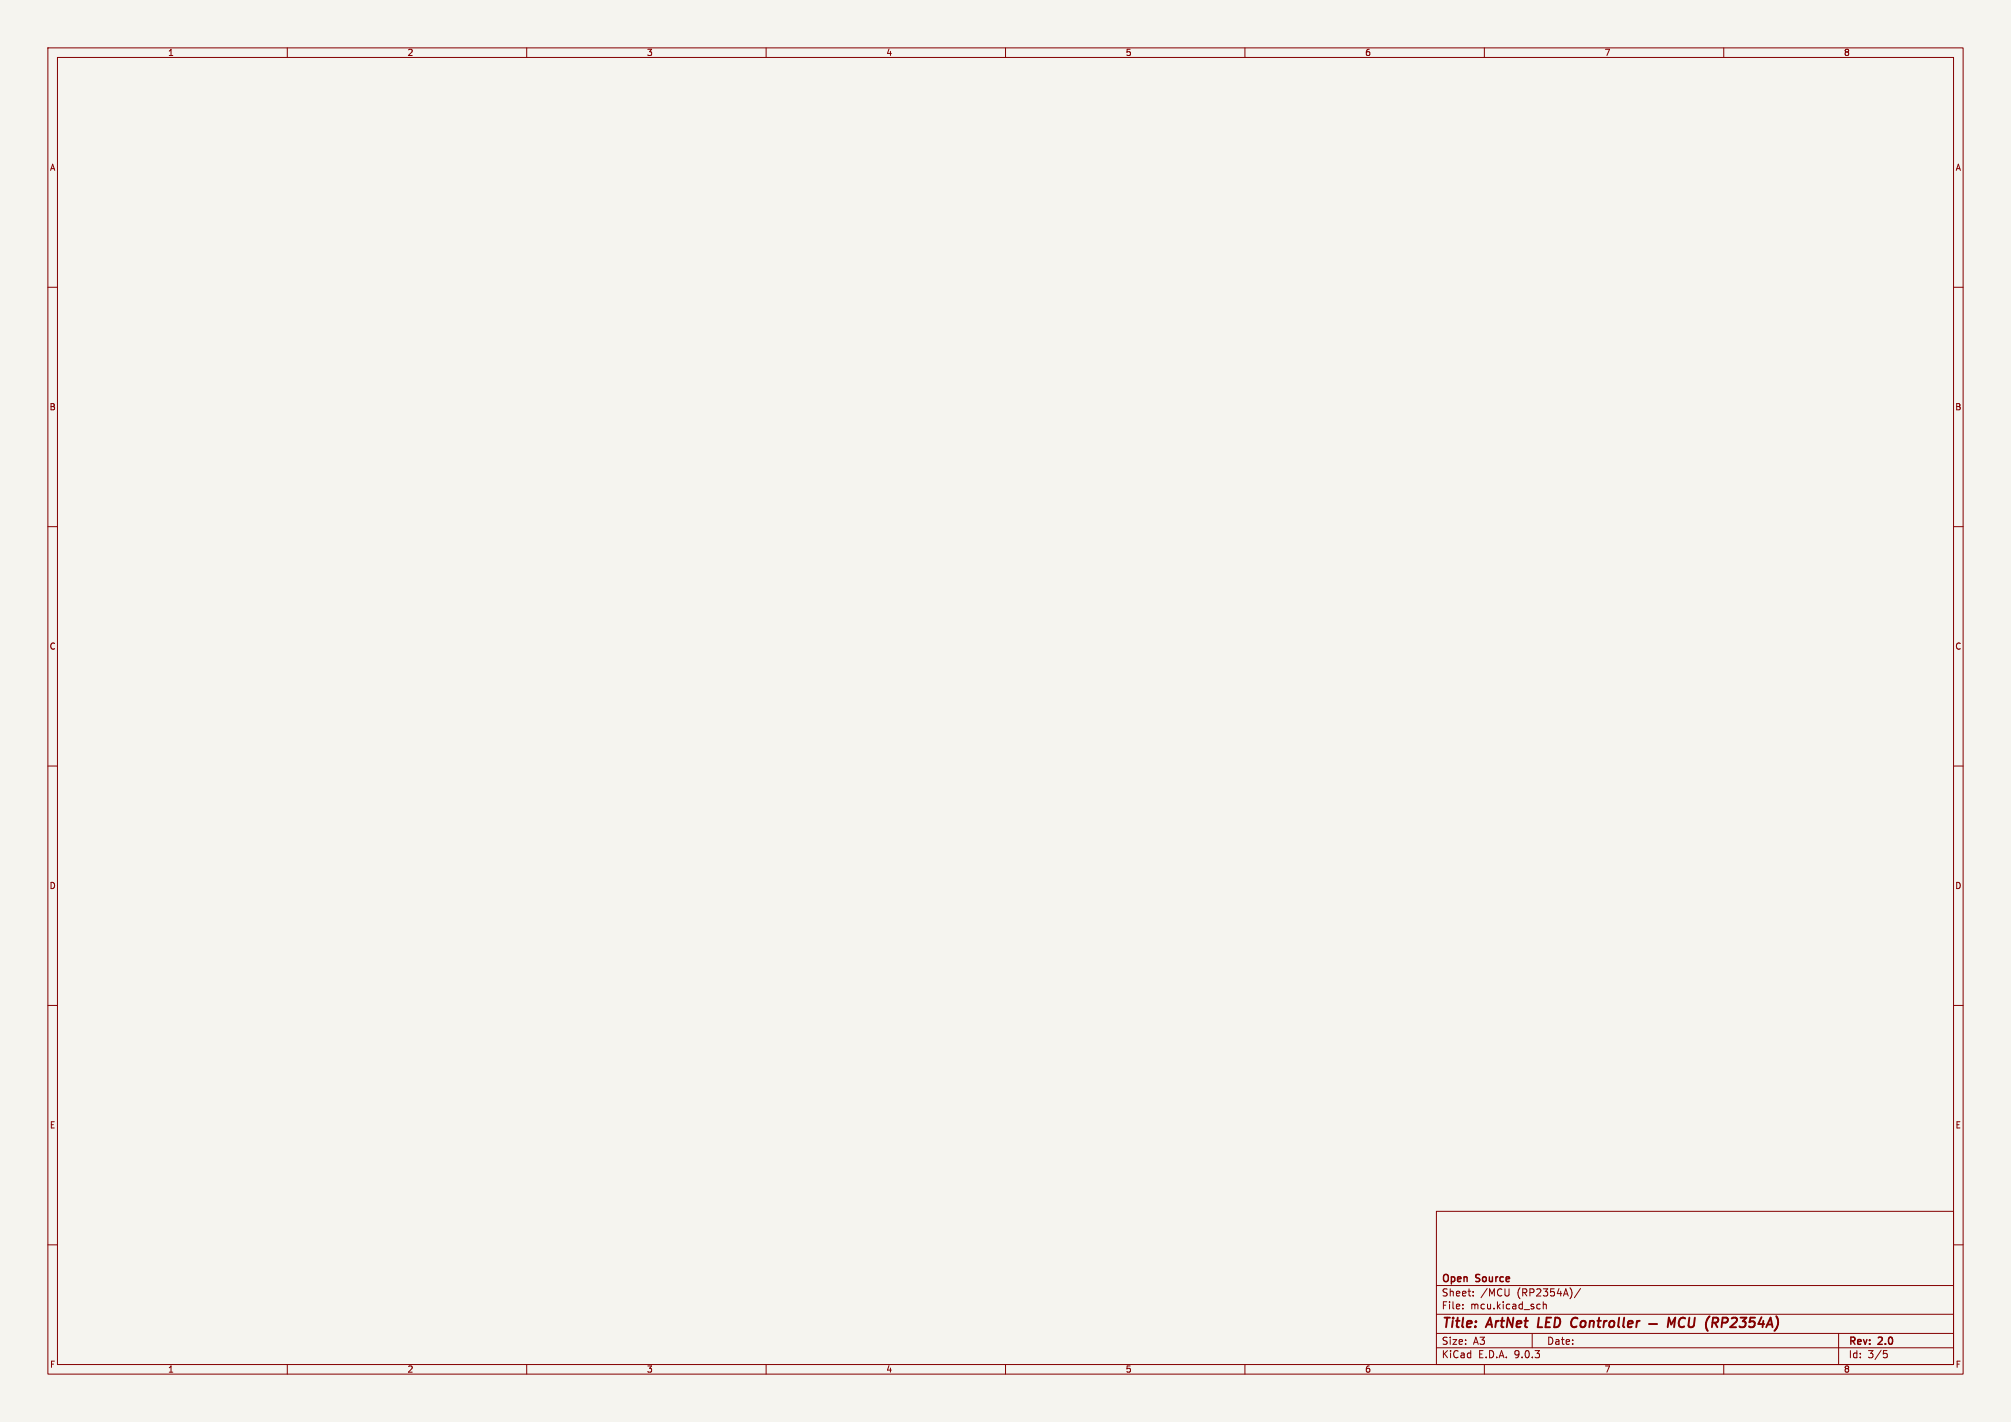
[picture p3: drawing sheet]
<svg xmlns="http://www.w3.org/2000/svg" width="420mm" height="297mm" viewBox="0 0 420 297" stroke-linecap="round" stroke-linejoin="round" font-family="sans-serif">
<path d="M0 0h420v297h-420z" fill="#f5f4ef" stroke="#f5f4ef" stroke-width=".21"/>
<g fill="none" stroke="#840000" stroke-width=".21">
<path d="M10 10h400v277h-400zM12 12h396v273h-396zM60 10v2M110 10v2M160 10v2M210 10v2M260 10v2M310 10v2M360 10v2M10 60h2M408 60h2M10 110h2"/>
<path d="M408 110h2M10 160h2M408 160h2M10 210h2M408 210h2M300 253h108v32h-108zM10 260h2M300 278.5h108M300 274.5h108M300 268.5h108M305.5 273.2v.2M305.5 272.5v.1"/>
<path d="M307.7 270.5v.2M307.7 269.8v.1M315.2 269.2l-.1 1.3M320 278.5v3M321.2 272.4l.5 .1M321.7 273.3l-.5 .1M322.3 272.5l.2-.1 .4 .1v.9M322.3 271.9v1.5M330.1 269.1l-1.3 1.9M384 278.5v6.5M408 260h2M60 285v2"/>
<path d="M110 285v2M160 285v2M210 285v2M260 285v2M300 281.5h108M310 285v2M360 285v2M393.4 282.1h.7M393.5 282.7h.4l.3 .2-.2 .6-.5 .1"/>
</g>
<path d="M321.4 275.2l-.3 2h1M329.1 275.2l-.5 .1M329.2 277.1l-.5 .1M344.4 276.5h1.7M348.3 277.2l.2-2 .5 1.4 .9-1.4-.3 2M351.9 275.4a.88 .88 0 0 0-1 0 .88 .88 0 0 0-.3 .9 .69 .69 0 0 0 .3 .8 .69 .69 0 0 0 .8-.1M352.8 275.2l-.2 1.6 .2 .3a.66 .66 0 0 0 1-.3l.2-1.6M357 274.9a2.35 2.35 0 0 0-.3 3.1M357.6 276.3h.8l.3-.2a.51 .51 0 0 0-.2-.9h-.7l-.3 2M358.1 276.3l.6 .9" fill="none" stroke="#840000" stroke-width=".4"/>
<g font-size="2.8" fill="#840000">
<text x="301" y="277.9">Title:</text>
<text x="310.6" y="277.9">ArtNet</text>
<text x="322" y="277.9">LED</text>
<text x="329.8" y="277.9">Controller</text>
<text x="360.3" y="277.9">(RP2354A)</text>
</g>
<g font-size="2.1" fill="#840000">
<text x="301" y="268.2">Open</text>
<text x="308.3" y="268.2">Source</text>
<text x="301" y="273.7">File:</text>
<text x="301" y="271">Sheet:</text>
<text x="307.1" y="273.7">mcu.kicad_sch</text>
<text x="309.2" y="271">/MCU</text>
<text x="316.9" y="271">(RP2354A)/</text>
<text x="301" y="281.1">Size:</text>
<text x="307.6" y="281.1">A3</text>
<text x="323" y="281.1">Date:</text>
<text x="386" y="281.3">Rev:</text>
<text x="392.4" y="281.3">2.0</text>
<text x="301" y="283.9">KiCad</text>
<text x="308.7" y="283.9">E.D.A.</text>
<text x="316.3" y="283.9">9.0.3</text>
<text x="386" y="283.9">Id:</text>
<text x="390.1" y="283.9">3/5</text>
</g>
<g font-size="1.8" fill="#840000">
<text x="35" y="11.9">1</text>
<text x="85" y="11.9">2</text>
<text x="135" y="11.9">3</text>
<text x="185" y="11.9">4</text>
<text x="235" y="11.9">5</text>
<text x="285" y="11.9">6</text>
<text x="335" y="11.9">7</text>
<text x="385" y="11.9">8</text>
<text x="10.3" y="35.9">A</text>
<text x="408.3" y="35.9">A</text>
<text x="10.3" y="85.9">B</text>
<text x="408.2" y="85.9">B</text>
<text x="10.3" y="135.9">C</text>
<text x="408.2" y="135.9">C</text>
<text x="10.3" y="185.9">D</text>
<text x="408.2" y="185.9">D</text>
<text x="10.3" y="235.9">E</text>
<text x="408.3" y="235.9">E</text>
<text x="10.3" y="285.9">F</text>
<text x="35" y="286.9">1</text>
<text x="85" y="286.9">2</text>
<text x="135" y="286.9">3</text>
<text x="185" y="286.9">4</text>
<text x="235" y="286.9">5</text>
<text x="285" y="286.9">6</text>
<text x="335" y="286.9">7</text>
<text x="385" y="286.9">8</text>
<text x="408.3" y="285.9">F</text>
</g>
</svg>
